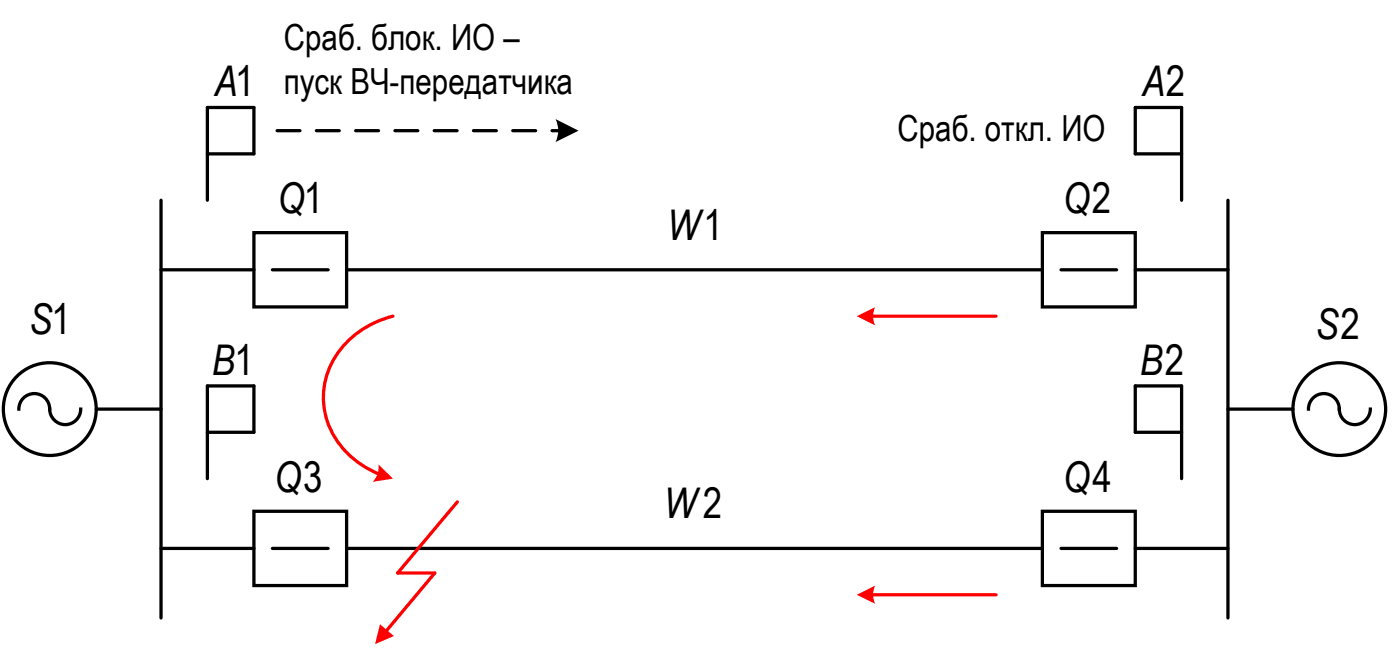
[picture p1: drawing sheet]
<svg xmlns="http://www.w3.org/2000/svg" width="151mm" height="72mm" viewBox="0 0 151 72" stroke-linecap="round" stroke-linejoin="round" font-family="sans-serif">
<g fill="none" stroke="#000" stroke-width=".35">
<path d="M22.4 16.6h5v-5h-5v10M127.4 16.6h-5v-5h5v10M17.4 29.1h10M17.4 21.6v45M27.4 25.1h10v8h-10zM29.4 29.1h6M37.4 29.1h75M112.4 25.1h10v8h-10zM114.4 29.1h6M122.4 29.1h10M132.4 21.6v45M2 44.1a1.66 1.66 0 0 1 1.7-1.7 1.66 1.66 0 0 1 1.7 1.7 1.67 1.67 0 0 0 1.6 1.6 1.67 1.67 0 0 0 1.7-1.6"/>
<path d="M10.4 44.1h7M17.4 59.1h10M22.4 46.6h5v-5h-5v10M27.4 55.1h10v8h-10zM29.4 59.1h6M37.4 59.1h75M112.4 55.1h10v8h-10zM114.4 59.1h6M122.4 59.1h10M127.4 46.6h-5v-5h5v10M132.4 44.1h7M141 44.1a1.66 1.66 0 0 1 1.7-1.7 1.66 1.66 0 0 1 1.7 1.7 1.67 1.67 0 0 0 1.6 1.6 1.67 1.67 0 0 0 1.7-1.6"/>
<circle cx="5.4" cy="44.1" r="5"/>
<circle cx="144.4" cy="44.1" r="5"/>
</g>
<path d="M49.3 54.1l-6.4 7.6h4l-5.3 6.4" fill="none" stroke="#f00" stroke-width=".35"/>
<path d="M41 67.2l1.5 1.3-2.1 .9z" fill="#f00"/>
<path d="M29.9 14.1h30.6" fill="none" stroke="#000" stroke-width=".35" stroke-dasharray="2.5 1.8"/>
<path d="M59.9 12.8l2.5 1.3-2.5 1.2a2.83 2.83 0 0 0 0-2.5z" fill-rule="evenodd" fill="#000"/>
<path d="M93.9 64.1h13.5" fill="none" stroke="#f00" stroke-width=".35"/>
<path d="M92.4 64.1l1.9-1a2.15 2.15 0 0 0 0 1.9z" fill-rule="evenodd" fill="#f00"/>
<path d="M93.9 34.1h13.5" fill="none" stroke="#f00" stroke-width=".35"/>
<path d="M92.4 34.1l1.9-1a2.15 2.15 0 0 0 0 2z" fill-rule="evenodd" fill="#f00"/>
<path d="M42.4 34.1a9.5 9.5 0 0 0-7.5 7.9 9 9 0 0 0 6 9.1" fill="none" stroke="#f00" stroke-width=".35"/>
<path d="M40.8 50l1.6 1.6-2.2 .3a2.23 2.23 0 0 0 .6-1.9z" fill-rule="evenodd" fill="#f00"/>
<g font-size="4.6">
<text x="23.1" y="10.4">A1</text>
<text x="123.1" y="10.4">A2</text>
<text x="29.9" y="23">Q1</text>
<text x="114.6" y="23">Q2</text>
<text x="71.9" y="25.8">W1</text>
<text x="3.1" y="36">S1</text>
<text x="22.8" y="40.3">B1</text>
<text x="122.9" y="40.3">B2</text>
<text x="141.8" y="36.5">S2</text>
<text x="29.5" y="53">Q3</text>
<text x="114.6" y="53">Q4</text>
<text x="71.5" y="55.8">W2</text>
</g>
<g font-size="3.9">
<text x="30.6" y="5.4">Сраб. блок. ИО –</text>
<text x="30.6" y="10.1">пуск ВЧ-передатчика</text>
<text x="96.7" y="15.2">Сраб. откл. ИО</text>
</g>
</svg>
